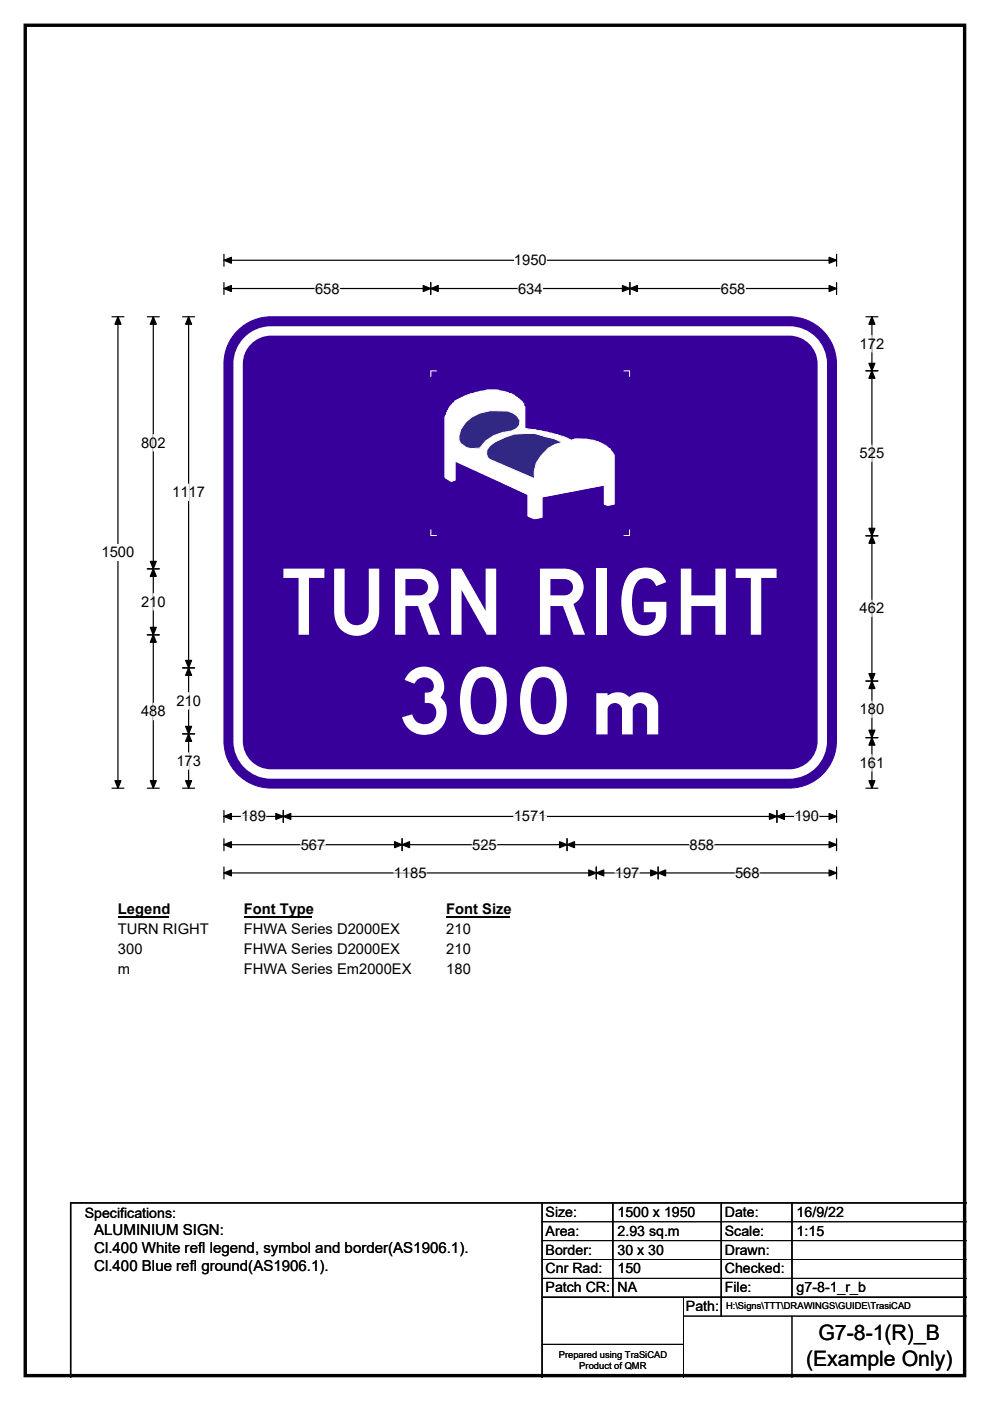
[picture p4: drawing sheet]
<svg xmlns="http://www.w3.org/2000/svg" width="210mm" height="297mm" viewBox="0 0 210 297" stroke-linecap="round" stroke-linejoin="round" font-family="sans-serif">
<path d="M5.4 5.4h199.2v286.3h-199.2z" fill="none" stroke="#000" stroke-width=".72"/>
<path d="M47.5 55.2h129.9M47.5 53.9v2.6M177.4 53.9v2.6" fill="none" stroke="#000" stroke-width=".25"/>
<path d="M47.5 55.2l1.6-.7v1.3zM175.9 54.5l1.5 .7-1.5 .6z" fill="#000" stroke="#000" stroke-width=".25"/>
<path d="M109 53.4h7v3.5h-7z" fill="#fff"/>
<g fill="none" stroke="#000" stroke-width=".25">
<path d="M47.5 59.9v2.5M91.4 59.9v2.5M133.6 59.9v2.5M177.4 59.9v2.5M23.7 67.2h2.6M25 67.2v99.9M47.5 61.2h129.9M23.7 167.1h2.6M47.5 171.8v2.6M47.5 177.8v2.6M47.5 173.1h129.9M47.5 179.1h129.9"/>
<path d="M60.1 171.8v2.6M85.3 177.8v2.6M120.3 177.8v2.6M164.8 171.8v2.6M177.4 171.8v2.6M177.4 177.8v2.6M47.5 183.8v2.6M47.5 185.1h129.9M126.5 183.8v2.6M139.6 183.8v2.6M177.4 183.8v2.6"/>
</g>
<g fill="#000" stroke="#000" stroke-width=".25">
<path d="M25 67.2l.7 1.5h-1.3zM47.5 61.2l1.6-.7v1.3zM91.4 61.2l1.5-.7v1.3zM89.8 60.5l1.6 .7-1.6 .6zM132 60.5l1.6 .7-1.6 .6zM133.6 61.2l1.6-.7v1.3zM175.9 60.5l1.5 .7-1.5 .6zM24.4 165.5h1.3l-.7 1.6zM47.5 173.1l1.6-.6v1.2zM47.5 179.1l1.6-.6v1.2zM60.1 173.1l1.6-.6v1.2zM58.5 172.5l1.6 .6-1.6 .6z"/>
<path d="M85.3 179.1l1.6-.6v1.2zM83.7 178.5l1.6 .6-1.6 .6zM118.7 178.5l1.6 .6-1.6 .6zM120.3 179.1l1.6-.6v1.2zM163.2 172.5l1.6 .6-1.6 .6zM164.8 173.1l1.6-.6v1.2zM175.9 172.5l1.5 .6-1.5 .6zM175.9 178.5l1.5 .6-1.5 .6zM47.5 185.1l1.6-.7v1.3zM126.5 185.1l1.6-.7v1.3zM124.9 184.4l1.6 .7-1.6 .6zM138 184.4l1.6 .7-1.6 .6z"/>
<path d="M139.6 185.1l1.6-.7v1.3zM175.9 184.4l1.5 .7-1.5 .6z"/>
</g>
<path d="M66.8 61.2h5.2M109.9 61.2h5.2M152.9 61.2h5.2M51.2 173.1h5.2M63.8 179.1h5.2M100.2 179.1h5.2M109 173.1h6.9M146.3 179.1h5.2M168.5 173.1h5.2M83.5 185.1h7M130.4 185.1h5.2M155.9 185.1h5.2" fill="none" stroke="#fff" stroke-width=".25"/>
<path d="M21.5 115.4h7v3.5h-7z" fill="#fff"/>
<g fill="none" stroke="#000" stroke-width=".25">
<path d="M31.2 67.2h2.6M32.5 67.2v99.9M38.7 67.2h2.6M40 67.2v99.9M183.7 67.2h2.5M183.7 78.6h2.5M184.9 67.2v99.9M183.7 113.6h2.5M31.2 120.6h2.6M31.2 134.6h2.6M38.7 141.6h2.6M38.7 155.6h2.6"/>
<path d="M183.7 144.4h2.5M183.7 156.4h2.5M31.2 167.1h2.6M38.7 167.1h2.6M183.7 167.1h2.5"/>
</g>
<g fill="#000" stroke="#000" stroke-width=".25">
<path d="M32.5 67.2l.6 1.5h-1.2zM40 67.2l.6 1.5h-1.2zM184.9 78.6l.7 1.6h-1.3zM184.9 67.2l.7 1.5h-1.3zM184.3 77h1.3l-.7 1.6zM184.3 112h1.3l-.7 1.6zM184.9 113.6l.7 1.6h-1.3zM32.5 120.6l.6 1.6h-1.2zM31.9 133h1.2l-.6 1.6zM31.9 119h1.2l-.6 1.6zM32.5 134.6l.6 1.6h-1.2zM40 141.6l.6 1.6h-1.2z"/>
<path d="M39.4 154h1.2l-.6 1.6zM39.4 140h1.2l-.6 1.6zM40 155.6l.6 1.6h-1.2zM184.3 142.8h1.3l-.7 1.6zM184.9 144.4l.7 1.6h-1.3zM184.3 154.8h1.3l-.7 1.6zM184.9 156.4l.7 1.6h-1.3zM31.9 165.5h1.2l-.6 1.6zM39.4 165.5h1.2l-.6 1.6zM184.3 165.5h1.3l-.7 1.6z"/>
</g>
<path d="M184.9 71.1v3.5M32.5 92.1v3.5M184.9 94.4v3.5M40 102.6v3.5M32.5 125.9v3.4M184.9 127.3v3.4M32.5 149.1v3.5M40 146.9v3.4M40 159.6v3.5M184.9 148.7v3.4M184.9 160v3.5" fill="none" stroke="#fff" stroke-width=".25"/>
<path d="M25 191.1h10.8v3.5h-10.8z" fill="#fff"/>
<path d="M25 194.4h10.8" fill="none" stroke="#000" stroke-width=".32"/>
<path d="M51.7 191.1h14.4v3.5h-14.4z" fill="#fff"/>
<path d="M51.7 194.4h14.4" fill="none" stroke="#000" stroke-width=".32"/>
<path d="M94.7 191.1h13.4v3.5h-13.4z" fill="#fff"/>
<path d="M94.7 194.4h13.4" fill="none" stroke="#000" stroke-width=".32"/>
<g fill="#fff">
<path d="M25 195.3h19.2v3.5h-19.2z"/>
<path d="M51.7 195.3h33.1v3.5h-33.1z"/>
<path d="M94.7 195.3h5.2v3.5h-5.2z"/>
<path d="M25 199.5h5.2v3.4h-5.2z"/>
<path d="M51.7 199.5h33.1v3.4h-33.1z"/>
<path d="M94.7 199.5h5.2v3.4h-5.2z"/>
<path d="M25 203.6h2.6v3.5h-2.6z"/>
<path d="M51.7 203.6h35.5v3.5h-35.5z"/>
<path d="M94.7 203.6h5.2v3.5h-5.2z"/>
</g>
<path d="M50 70.5a10 10 0 0 1 7.5-3.3h109.9a10 10 0 0 1 10 9.9v80a10 10 0 0 1-10 10h-109.9a10 10 0 0 1-10-10v-80a9.9 9.9 0 0 1 2.5-6.6z" fill-rule="evenodd" fill="#37009b" stroke="#37009b" stroke-width=".21"/>
<path d="M52.9 71.9a7 7 0 0 1 4.6-1.7h109.9a7 7 0 0 1 7 7v79.9a7 7 0 0 1-7 7h-109.9a7 7 0 0 1-7-7v-79.9a7 7 0 0 1 2.4-5.3z" fill="none" stroke="#fff" stroke-width="2"/>
<path d="M96.5 85v.3l-.3 .2h-.2l-.3 .8h-.2v.2h-.3v.5h-.2v.3l-.3 .2v.6l-.3 .2v13l1.3 .8 .8-.3v-4.1l15.6 7.2v4.6l1.2 .5 1.6-.3v-4.3l13.3-2.6v4.1l.7 .3 1.3-.3v-10.4l-.2-.3v-.3l-.5-.5v-.2h-.3l-.8-.8-1.3-.5-.2-.2-2-.3-.3-.2h-2.8l-.3 .2h-.5l-.8-.5-1.2-.3-.8-.5h-.7l-.3-.2h-.8l-.2-.3h-1.1l-.2-.2h-1l-.3-.3h-1.5l-.8-.2v-4.6l-.2-.3v-.5h-.3v-.2l-.8-.8h-.2v-.3h-.3l-1-.7h-.5l-.3-.3h-.5l-.5-.2h-.8l-.2-.3h-2.6l-.2 .3h-1l-.3 .2h-.8l-.2 .3h-.8l-.8 .5h-.5l-.7 .5-.8 .3v.2zM98.8 89.3v.3l-.5 .5v.3l-.5 .5v.5h-.3v1h-.3v.8l.3 .2 .3 .8h.2v.2h.3l.2 .3h.5v.2h.8l.3 .3h1.8l.5-1.3h.2l.3-.2v-.3l.7-.2v-.3l.8-.3 .8-.5h.5l.2-.2h.8v-.3h1l.5-.2h.6l.2-.3 .8-.2v-.3h.2v-.2l.3-.3v-1.3h-.3v-.2l-.5-.5h-.2v-.3l-.3-.3h-.2l-.3-.2h-.5l-.3-.3h-4.1l-.2 .3h-.8l-.2 .2h-.5l-1.8 .8-1.1 1zM103.9 94.4v.3h-.3l-.2 .7h-.3v1.1h.3v.5h.2v.2h.3v.3l9.4 4.1v-2.1l.3-.2v-.5l.3-.3v-.2a8.1 8.1 0 0 1 4.6-4.4l.2-.2h.8l-1.8-.5-.2-.3h-.6l-.5-.3h-.7l-.3-.2h-.5l-.5-.3h-1.1v-.2h-3l-.3 .2h-1l-.2 .3h-1.1l-.2 .2-1.3 .3v.3h-.3l-.2 .2h-.5v.3h-.3v.2h-.2l-.5 .5z" fill-rule="evenodd" fill="#fff" stroke="#fefefe" stroke-width=".21"/>
<path d="M92.6 78.6h-1.2v1.3M132.3 78.6h1.2v1.3M95.5 86.1l1.4-1.3a16.5 16.5 0 0 1 8.2-2.1l2.3 .4 1.7 .8 1.6 1.3 .5 1.2v4.4l6 1.1 2.4 .7 1.5 .7 .9-.3a9.3 9.3 0 0 1 7.3 2.2l1 1.3v10.3l-1.5 .2-.6-.1v-4.1l-13.2 2.5v4.3l-1.7 .4-1.3-.7v-4.5l-15.5-7.3v4.3l-.7 .2-1.4-.9v-12.6zM91.4 112.3v1.2h1.2M133.5 112.3v1.2h-1.2" fill="none" stroke="#fefefe" stroke-width=".21"/>
<g fill="#302882" stroke="#fefefe" stroke-width=".21">
<path d="M103.9 94.4a18.6 18.6 0 0 1 5-2.3l4.6-.2 4 1.1 1.8 .8-1.6 .4-1.4 .8-1.5 1.6-1.1 1.5-.4 1.8 .1 1.6-9.5-4.1-.5-.4-.2-.8 .1-.9z" fill-rule="evenodd"/>
<path d="M98.8 89.5l1.3-1.1a10.6 10.6 0 0 1 8.6-.9l.9 .6 .7 1.1-.1 .9-.6 .8-1.1 .5a8.4 8.4 0 0 0-6.7 3.6 3.5 3.5 0 0 1-4.5-1.7v-.9l.4-1.4z" fill-rule="evenodd"/>
</g>
<path d="M115 255v37M130 255v20M153 255v24M168 255v20M205 255h-190v37M115 275h90" fill="none" stroke="#000" stroke-width=".3"/>
<path d="M115 259h90M115 263h90M115 267h90M115 271h90M145 279h60M145 275v17M168 279v13M115 285h30" fill="none" stroke="#000" stroke-width=".21"/>
<g font-size="19.5" fill="#fff">
<text x="59.7" y="134.6">TURN RIGHT</text>
<text x="82.8" y="155.6">300</text>
</g>
<text font-size="16.7" fill="#fff" x="124.1" y="155.7">m</text>
<g font-size="4.5">
<text x="173.6" y="284.2">G7-8-1(R)_B</text>
<text x="171" y="289.6">(Example Only)</text>
</g>
<g font-size="3.2">
<text x="20" y="261.9">ALUMINIUM SIGN:</text>
<text x="20" y="265.7">Cl.400 White refl legend, symbol and border(AS1906.1).</text>
<text x="20" y="269.6">Cl.400 Blue refl ground(AS1906.1).</text>
</g>
<g font-size="3.1">
<text x="109" y="56.2">1950</text>
<text x="66.8" y="62.2">658</text>
<text x="109.9" y="62.2">634</text>
<text x="152.9" y="62.2">658</text>
<text x="182.3" y="73.9">172</text>
<text x="29.9" y="94.9">802</text>
<text x="182.3" y="97.2">525</text>
<text x="36.5" y="105.4">1117</text>
<text x="21.5" y="118.2">1500</text>
<text x="29.9" y="128.7">210</text>
<text x="182.3" y="130">462</text>
<text x="37.4" y="149.6">210</text>
<text x="29.9" y="151.9">488</text>
<text x="182.3" y="151.4">180</text>
<text x="37.4" y="162.4">173</text>
<text x="182.3" y="162.8">161</text>
<text x="51.2" y="174.2">189</text>
<text x="109" y="174.2">1571</text>
<text x="168.5" y="174.2">190</text>
<text x="63.8" y="180.1">567</text>
<text x="100.2" y="180.1">525</text>
<text x="146.3" y="180.1">858</text>
<text x="83.5" y="186.1">1185</text>
<text x="130.4" y="186.1">197</text>
<text x="155.9" y="186.1">568</text>
<text x="25" y="193.9">Legend</text>
<text x="51.7" y="193.9">Font Type</text>
<text x="94.7" y="193.9">Font Size</text>
<text x="25" y="198.1">TURN RIGHT</text>
<text x="25" y="202.2">300</text>
<text x="51.7" y="198.1">FHWA Series D2000EX</text>
<text x="51.7" y="202.2">FHWA Series D2000EX</text>
<text x="94.7" y="198.1">210</text>
<text x="94.7" y="202.2">210</text>
<text x="25" y="206.4">m</text>
<text x="51.7" y="206.4">FHWA Series Em2000EX</text>
<text x="94.7" y="206.4">180</text>
</g>
<g font-size="3">
<text x="115.7" y="258">Size:</text>
<text x="131" y="258">1500 x 1950</text>
<text x="153.7" y="258">Date:</text>
<text x="169" y="258">16/9/22</text>
<text x="18" y="258.2">Specifications:</text>
<text x="115.7" y="262">Area:</text>
<text x="131" y="262">2.93 sq.m</text>
<text x="153.7" y="262">Scale:</text>
<text x="169" y="262">1:15</text>
<text x="115.7" y="266">Border:</text>
<text x="115.7" y="270">Cnr Rad:</text>
<text x="131" y="266">30 x 30</text>
<text x="131" y="270">150</text>
<text x="153.7" y="266">Drawn:</text>
<text x="153.7" y="270">Checked:</text>
<text x="115.7" y="274">Patch CR:</text>
<text x="131" y="274">NA</text>
<text x="153.7" y="274">File:</text>
<text x="169" y="274">g7-8-1_r_b</text>
<text x="145.5" y="278">Path:</text>
</g>
<g font-size="2">
<text x="154" y="277.6">H:\Signs\TTT\DRAWINGS\GUIDE\TrasiCAD</text>
<text x="118.5" y="287.8">Prepared using TraSiCAD</text>
<text x="122.9" y="290.2">Product of QMR</text>
</g>
</svg>
